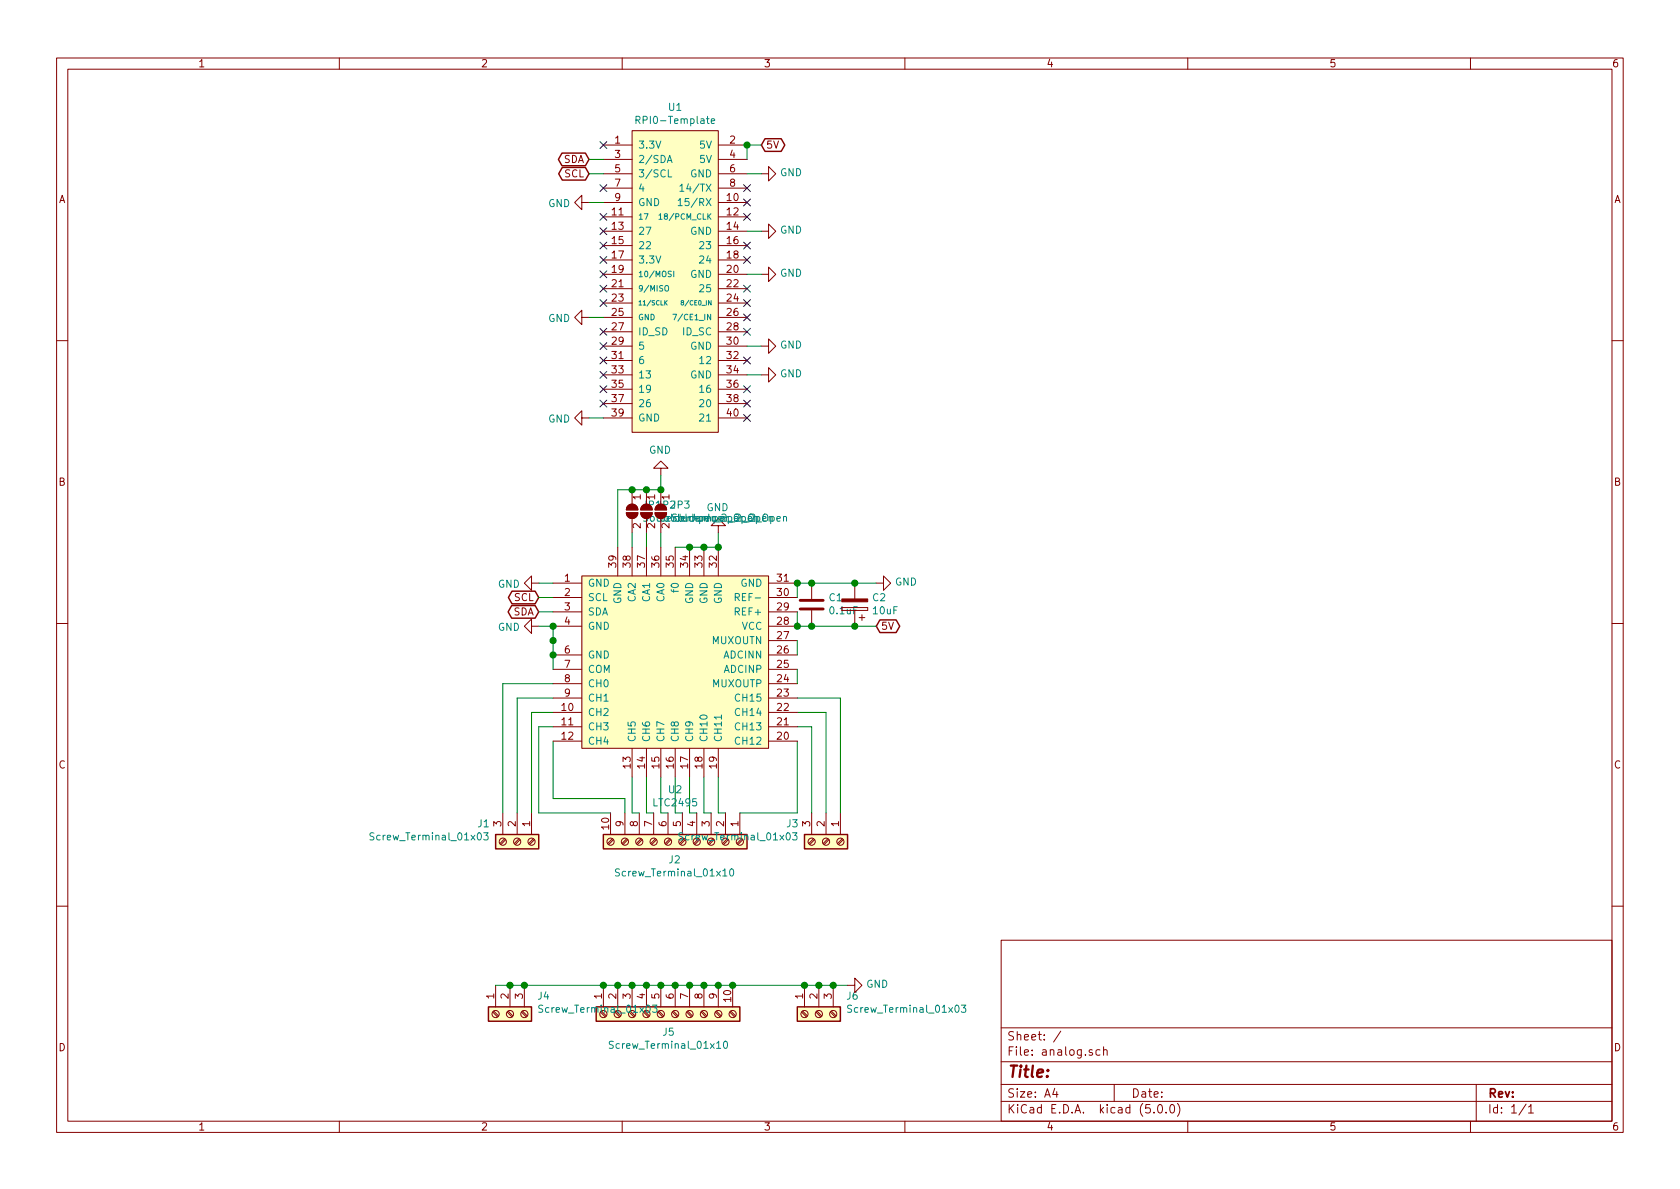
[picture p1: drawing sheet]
EESchema Schematic File Version 4
EELAYER 26 0
EELAYER END
$Descr A4 11693 8268
encoding utf-8
Sheet 1 1
Title ""
Date ""
Rev ""
Comp ""
Comment1 ""
Comment2 ""
Comment3 ""
Comment4 ""
$EndDescr
$Comp
L Rob-5:RPI0-Template U1
U 1 1
P 4700 1950
F 0 "U1" H 4700 3165 50  0000 C CNN
F 1 "RPI0-Template" H 4700 3074 50  0000 C CNN
F 2 "Rob-5.0:RPi0_Template" H 4700 2700 50  0001 C CNN
F 3 "" H 4700 2700 50  0001 C CNN
	1    4700 1950
	1    0    0    -1  
$EndComp
$Comp
L Connector:Screw_Terminal_01x10 J2
U 1 1
P 4750 5850
F 0 "J2" V 4874 5796 50  0000 C CNN
F 1 "Screw_Terminal_01x10" V 4965 5796 50  0000 C CNN
F 2 "TerminalBlock_Phoenix:TerminalBlock_Phoenix_PT-1,5-10-3.5-H_1x10_P3.50mm_Horizontal" H 4750 5850 50  0001 C CNN
F 3 "~" H 4750 5850 50  0001 C CNN
	1    4750 5850
	0    1    1    0   
$EndComp
$Comp
L Connector:Screw_Terminal_01x03 J1
U 1 1
P 3600 5850
F 0 "J1" V 3473 5662 50  0000 R CNN
F 1 "Screw_Terminal_01x03" V 3564 5662 50  0000 R CNN
F 2 "TerminalBlock_Phoenix:TerminalBlock_Phoenix_PT-1,5-3-3.5-H_1x03_P3.50mm_Horizontal" H 3600 5850 50  0001 C CNN
F 3 "~" H 3600 5850 50  0001 C CNN
	1    3600 5850
	0    1    1    0   
$EndComp
$Comp
L Connector:Screw_Terminal_01x03 J3
U 1 1
P 5750 5850
F 0 "J3" V 5623 5662 50  0000 R CNN
F 1 "Screw_Terminal_01x03" V 5714 5662 50  0000 R CNN
F 2 "TerminalBlock_Phoenix:TerminalBlock_Phoenix_PT-1,5-3-3.5-H_1x03_P3.50mm_Horizontal" H 5750 5850 50  0001 C CNN
F 3 "~" H 5750 5850 50  0001 C CNN
	1    5750 5850
	0    1    1    0   
$EndComp
Wire Wire Line
	3850 4750 3500 4750
Wire Wire Line
	3500 4750 3500 5650
Wire Wire Line
	3850 4850 3600 4850
Wire Wire Line
	3600 4850 3600 5650
Wire Wire Line
	3850 4950 3700 4950
Wire Wire Line
	3700 4950 3700 5650
Wire Wire Line
	3850 5050 3750 5050
Wire Wire Line
	3750 5050 3750 5650
Wire Wire Line
	3850 5150 3850 5550
Wire Wire Line
	3850 5550 4350 5550
Wire Wire Line
	4350 5550 4350 5650
Wire Wire Line
	4400 5400 4400 5650
Wire Wire Line
	4500 5400 4500 5650
Wire Wire Line
	4600 5400 4600 5650
Wire Wire Line
	4700 5400 4700 5650
Wire Wire Line
	4800 5400 4800 5650
Wire Wire Line
	4900 5400 4900 5650
Wire Wire Line
	5000 5400 5000 5650
Wire Wire Line
	5550 4850 5850 4850
Wire Wire Line
	5850 4850 5850 5650
Wire Wire Line
	5550 4950 5750 4950
Wire Wire Line
	5750 4950 5750 5650
Wire Wire Line
	5550 5050 5650 5050
Wire Wire Line
	5650 5050 5650 5650
Wire Wire Line
	5550 5150 5550 5650
$Comp
L power:GND #PWR0101
U 1 1
P 3750 4050
F 0 "#PWR0101" H 3750 3800 50  0001 C CNN
F 1 "GND" V 3755 3922 50  0000 R CNN
F 2 "" H 3750 4050 50  0001 C CNN
F 3 "" H 3750 4050 50  0001 C CNN
	1    3750 4050
	0    1    1    0   
$EndComp
$Comp
L power:GND #PWR0102
U 1 1
P 5000 3700
F 0 "#PWR0102" H 5000 3450 50  0001 C CNN
F 1 "GND" H 5005 3527 50  0000 C CNN
F 2 "" H 5000 3700 50  0001 C CNN
F 3 "" H 5000 3700 50  0001 C CNN
	1    5000 3700
	-1   0    0    1   
$EndComp
$Comp
L power:GND #PWR0103
U 1 1
P 6100 4050
F 0 "#PWR0103" H 6100 3800 50  0001 C CNN
F 1 "GND" V 6105 3922 50  0000 R CNN
F 2 "" H 6100 4050 50  0001 C CNN
F 3 "" H 6100 4050 50  0001 C CNN
	1    6100 4050
	0    -1   -1   0   
$EndComp
$Comp
L power:GND #PWR0104
U 1 1
P 4100 1400
F 0 "#PWR0104" H 4100 1150 50  0001 C CNN
F 1 "GND" V 4105 1272 50  0000 R CNN
F 2 "" H 4100 1400 50  0001 C CNN
F 3 "" H 4100 1400 50  0001 C CNN
	1    4100 1400
	0    1    1    0   
$EndComp
$Comp
L power:GND #PWR0105
U 1 1
P 4100 2200
F 0 "#PWR0105" H 4100 1950 50  0001 C CNN
F 1 "GND" V 4105 2072 50  0000 R CNN
F 2 "" H 4100 2200 50  0001 C CNN
F 3 "" H 4100 2200 50  0001 C CNN
	1    4100 2200
	0    1    1    0   
$EndComp
$Comp
L power:GND #PWR0106
U 1 1
P 4100 2900
F 0 "#PWR0106" H 4100 2650 50  0001 C CNN
F 1 "GND" V 4105 2772 50  0000 R CNN
F 2 "" H 4100 2900 50  0001 C CNN
F 3 "" H 4100 2900 50  0001 C CNN
	1    4100 2900
	0    1    1    0   
$EndComp
$Comp
L power:GND #PWR0107
U 1 1
P 5300 2600
F 0 "#PWR0107" H 5300 2350 50  0001 C CNN
F 1 "GND" V 5305 2472 50  0000 R CNN
F 2 "" H 5300 2600 50  0001 C CNN
F 3 "" H 5300 2600 50  0001 C CNN
	1    5300 2600
	0    -1   -1   0   
$EndComp
$Comp
L power:GND #PWR0108
U 1 1
P 5300 2400
F 0 "#PWR0108" H 5300 2150 50  0001 C CNN
F 1 "GND" V 5305 2272 50  0000 R CNN
F 2 "" H 5300 2400 50  0001 C CNN
F 3 "" H 5300 2400 50  0001 C CNN
	1    5300 2400
	0    -1   -1   0   
$EndComp
$Comp
L power:GND #PWR0109
U 1 1
P 5300 1900
F 0 "#PWR0109" H 5300 1650 50  0001 C CNN
F 1 "GND" V 5305 1772 50  0000 R CNN
F 2 "" H 5300 1900 50  0001 C CNN
F 3 "" H 5300 1900 50  0001 C CNN
	1    5300 1900
	0    -1   -1   0   
$EndComp
$Comp
L power:GND #PWR0110
U 1 1
P 5300 1600
F 0 "#PWR0110" H 5300 1350 50  0001 C CNN
F 1 "GND" V 5305 1472 50  0000 R CNN
F 2 "" H 5300 1600 50  0001 C CNN
F 3 "" H 5300 1600 50  0001 C CNN
	1    5300 1600
	0    -1   -1   0   
$EndComp
$Comp
L power:GND #PWR0111
U 1 1
P 5300 1200
F 0 "#PWR0111" H 5300 950 50  0001 C CNN
F 1 "GND" V 5305 1072 50  0000 R CNN
F 2 "" H 5300 1200 50  0001 C CNN
F 3 "" H 5300 1200 50  0001 C CNN
	1    5300 1200
	0    -1   -1   0   
$EndComp
Wire Wire Line
	4200 1400 4100 1400
Wire Wire Line
	4100 2200 4200 2200
Wire Wire Line
	4200 2900 4100 2900
Wire Wire Line
	5200 2600 5300 2600
Wire Wire Line
	5300 2400 5200 2400
Wire Wire Line
	5200 1900 5300 1900
Wire Wire Line
	5300 1600 5200 1600
Wire Wire Line
	5300 1200 5200 1200
Wire Wire Line
	3850 4050 3750 4050
Wire Wire Line
	5000 3800 5000 3700
Wire Wire Line
	5550 4050 5650 4050
Text GLabel 3750 4150 0    50   BiDi ~ 0
SCL
Text GLabel 3750 4250 0    50   BiDi ~ 0
SDA
Text GLabel 4100 1100 0    50   BiDi ~ 0
SDA
Text GLabel 4100 1200 0    50   BiDi ~ 0
SCL
Wire Wire Line
	4200 1100 4100 1100
Wire Wire Line
	4100 1200 4200 1200
Wire Wire Line
	3850 4150 3750 4150
Wire Wire Line
	3750 4250 3850 4250
Text GLabel 5300 1000 2    50   BiDi ~ 0
5V
Wire Wire Line
	5300 1000 5200 1000
Wire Wire Line
	5200 1100 5200 1000
Connection ~ 5200 1000
Text GLabel 6100 4350 2    50   BiDi ~ 0
5V
Wire Wire Line
	5650 4350 5550 4350
$Comp
L power:GND #PWR0112
U 1 1
P 3750 4350
F 0 "#PWR0112" H 3750 4100 50  0001 C CNN
F 1 "GND" V 3755 4222 50  0000 R CNN
F 2 "" H 3750 4350 50  0001 C CNN
F 3 "" H 3750 4350 50  0001 C CNN
	1    3750 4350
	0    1    1    0   
$EndComp
Wire Wire Line
	3850 4350 3750 4350
NoConn ~ 4200 1300
NoConn ~ 4200 1000
NoConn ~ 5200 1300
NoConn ~ 5200 1400
NoConn ~ 5200 1500
NoConn ~ 5200 1700
NoConn ~ 5200 1800
NoConn ~ 5200 2000
NoConn ~ 5200 2100
NoConn ~ 5200 2200
NoConn ~ 5200 2300
NoConn ~ 5200 2500
NoConn ~ 5200 2700
NoConn ~ 5200 2800
NoConn ~ 5200 2900
NoConn ~ 4200 2800
NoConn ~ 4200 2700
NoConn ~ 4200 2600
NoConn ~ 4200 2500
NoConn ~ 4200 2400
NoConn ~ 4200 2300
NoConn ~ 4200 2100
NoConn ~ 4200 2000
NoConn ~ 4200 1900
NoConn ~ 4200 1800
NoConn ~ 4200 1700
NoConn ~ 4200 1600
NoConn ~ 4200 1500
$Comp
L Device:C C1
U 1 1
P 5650 4200
F 0 "C1" H 5535 4154 50  0000 R CNN
F 1 "0.1uF" H 5535 4245 50  0000 R CNN
F 2 "Capacitor_SMD:C_0402_1005Metric" H 5688 4050 50  0001 C CNN
F 3 "~" H 5650 4200 50  0001 C CNN
	1    5650 4200
	-1   0    0    1   
$EndComp
Connection ~ 5650 4050
Connection ~ 5650 4350
Wire Wire Line
	5650 4350 5950 4350
Wire Wire Line
	5650 4050 5950 4050
$Comp
L Device:CP C2
U 1 1
P 5950 4200
F 0 "C2" H 5832 4154 50  0000 R CNN
F 1 "10uF" H 5832 4245 50  0000 R CNN
F 2 "Capacitor_Tantalum_SMD:CP_EIA-3528-21_Kemet-B" H 5988 4050 50  0001 C CNN
F 3 "~" H 5950 4200 50  0001 C CNN
	1    5950 4200
	-1   0    0    1   
$EndComp
Connection ~ 5950 4350
Wire Wire Line
	5950 4350 6100 4350
Connection ~ 5950 4050
Wire Wire Line
	5950 4050 6100 4050
$Comp
L Connector:Screw_Terminal_01x10 J5
U 1 1
P 4600 7050
F 0 "J5" V 4724 6996 50  0000 C CNN
F 1 "Screw_Terminal_01x10" V 4815 6996 50  0000 C CNN
F 2 "TerminalBlock_Phoenix:TerminalBlock_Phoenix_PT-1,5-10-3.5-H_1x10_P3.50mm_Horizontal" H 4600 7050 50  0001 C CNN
F 3 "~" H 4600 7050 50  0001 C CNN
	1    4600 7050
	0    -1   1    0   
$EndComp
$Comp
L Connector:Screw_Terminal_01x03 J4
U 1 1
P 3550 7050
F 0 "J4" V 3423 6862 50  0000 R CNN
F 1 "Screw_Terminal_01x03" V 3514 6862 50  0000 R CNN
F 2 "TerminalBlock_Phoenix:TerminalBlock_Phoenix_PT-1,5-3-3.5-H_1x03_P3.50mm_Horizontal" H 3550 7050 50  0001 C CNN
F 3 "~" H 3550 7050 50  0001 C CNN
	1    3550 7050
	0    -1   1    0   
$EndComp
$Comp
L Connector:Screw_Terminal_01x03 J6
U 1 1
P 5700 7050
F 0 "J6" V 5573 6862 50  0000 R CNN
F 1 "Screw_Terminal_01x03" V 5664 6862 50  0000 R CNN
F 2 "TerminalBlock_Phoenix:TerminalBlock_Phoenix_PT-1,5-3-3.5-H_1x03_P3.50mm_Horizontal" H 5700 7050 50  0001 C CNN
F 3 "~" H 5700 7050 50  0001 C CNN
	1    5700 7050
	0    -1   1    0   
$EndComp
Wire Wire Line
	5900 6850 5800 6850
Wire Wire Line
	5700 6850 5800 6850
Connection ~ 5800 6850
Wire Wire Line
	5600 6850 5700 6850
Connection ~ 5700 6850
Wire Wire Line
	5100 6850 5600 6850
Connection ~ 5600 6850
Wire Wire Line
	5000 6850 5100 6850
Connection ~ 5100 6850
Wire Wire Line
	4900 6850 5000 6850
Connection ~ 5000 6850
Wire Wire Line
	4800 6850 4900 6850
Connection ~ 4900 6850
Wire Wire Line
	4700 6850 4800 6850
Connection ~ 4800 6850
Wire Wire Line
	4600 6850 4700 6850
Connection ~ 4700 6850
Wire Wire Line
	4500 6850 4600 6850
Connection ~ 4600 6850
Wire Wire Line
	4400 6850 4500 6850
Connection ~ 4500 6850
Wire Wire Line
	4300 6850 4400 6850
Connection ~ 4400 6850
Wire Wire Line
	4200 6850 4300 6850
Connection ~ 4300 6850
Wire Wire Line
	3650 6850 4200 6850
Connection ~ 4200 6850
Wire Wire Line
	3550 6850 3650 6850
Connection ~ 3650 6850
Wire Wire Line
	3450 6850 3550 6850
Connection ~ 3550 6850
Wire Wire Line
	5550 5650 5150 5650
Wire Wire Line
	5000 5650 5050 5650
Wire Wire Line
	4900 5650 4950 5650
Wire Wire Line
	4800 5650 4850 5650
Wire Wire Line
	4700 5650 4750 5650
Wire Wire Line
	4600 5650 4650 5650
Wire Wire Line
	4500 5650 4550 5650
Wire Wire Line
	4400 5650 4450 5650
$Comp
L power:GND #PWR01
U 1 1
P 5900 6850
F 0 "#PWR01" H 5900 6600 50  0001 C CNN
F 1 "GND" V 5905 6722 50  0000 R CNN
F 2 "" H 5900 6850 50  0001 C CNN
F 3 "" H 5900 6850 50  0001 C CNN
	1    5900 6850
	0    -1   -1   0   
$EndComp
Wire Wire Line
	3750 5650 4250 5650
$Comp
L Jumper:SolderJumper_2_Open JP1
U 1 1
P 4400 3550
F 0 "JP1" V 4354 3618 50  0000 L CNN
F 1 "SolderJumper_2_Open" V 4445 3618 50  0000 L CNN
F 2 "Jumper:SolderJumper-2_P1.3mm_Open_Pad1.0x1.5mm" H 4400 3550 50  0001 C CNN
F 3 "~" H 4400 3550 50  0001 C CNN
	1    4400 3550
	0    1    1    0   
$EndComp
$Comp
L Jumper:SolderJumper_2_Open JP2
U 1 1
P 4500 3550
F 0 "JP2" V 4454 3618 50  0000 L CNN
F 1 "SolderJumper_2_Open" V 4545 3618 50  0000 L CNN
F 2 "Jumper:SolderJumper-2_P1.3mm_Open_Pad1.0x1.5mm" H 4500 3550 50  0001 C CNN
F 3 "~" H 4500 3550 50  0001 C CNN
	1    4500 3550
	0    1    1    0   
$EndComp
$Comp
L Jumper:SolderJumper_2_Open JP3
U 1 1
P 4600 3550
F 0 "JP3" V 4554 3618 50  0000 L CNN
F 1 "SolderJumper_2_Open" V 4645 3618 50  0000 L CNN
F 2 "Jumper:SolderJumper-2_P1.3mm_Open_Pad1.0x1.5mm" H 4600 3550 50  0001 C CNN
F 3 "~" H 4600 3550 50  0001 C CNN
	1    4600 3550
	0    1    1    0   
$EndComp
$Comp
L power:GND #PWR0113
U 1 1
P 4600 3300
F 0 "#PWR0113" H 4600 3050 50  0001 C CNN
F 1 "GND" H 4605 3127 50  0000 C CNN
F 2 "" H 4600 3300 50  0001 C CNN
F 3 "" H 4600 3300 50  0001 C CNN
	1    4600 3300
	-1   0    0    1   
$EndComp
Wire Wire Line
	4600 3800 4600 3700
Wire Wire Line
	4500 3800 4500 3700
Wire Wire Line
	4400 3800 4400 3700
Wire Wire Line
	4400 3400 4500 3400
Connection ~ 4500 3400
Wire Wire Line
	4500 3400 4600 3400
Wire Wire Line
	4600 3300 4600 3400
Connection ~ 4600 3400
Wire Wire Line
	4300 3800 4300 3400
Wire Wire Line
	4300 3400 4400 3400
Connection ~ 4400 3400
$Comp
L Rob-5:LTC2495 U2
U 1 1
P 4700 4600
F 0 "U2" H 4700 3714 50  0000 C CNN
F 1 "LTC2495" H 4700 3623 50  0000 C CNN
F 2 "Package_DFN_QFN:QFN-38-1EP_5x7mm_P0.5mm_EP3.15x5.15mm" H 4700 4600 50  0001 C CNN
F 3 "" H 4700 4600 50  0001 C CNN
	1    4700 4600
	1    0    0    -1  
$EndComp
Wire Wire Line
	3850 4650 3850 4550
Connection ~ 3850 4350
Connection ~ 3850 4450
Wire Wire Line
	3850 4450 3850 4350
Connection ~ 3850 4550
Wire Wire Line
	3850 4550 3850 4450
Wire Wire Line
	4700 3800 4800 3800
Connection ~ 5000 3800
Connection ~ 4800 3800
Wire Wire Line
	4800 3800 4900 3800
Connection ~ 4900 3800
Wire Wire Line
	4900 3800 5000 3800
Wire Wire Line
	5550 4150 5550 4050
Connection ~ 5550 4050
Wire Wire Line
	5550 4250 5550 4350
Connection ~ 5550 4350
Wire Wire Line
	5550 4450 5550 4550
Wire Wire Line
	5550 4650 5550 4750
$EndSCHEMATC
